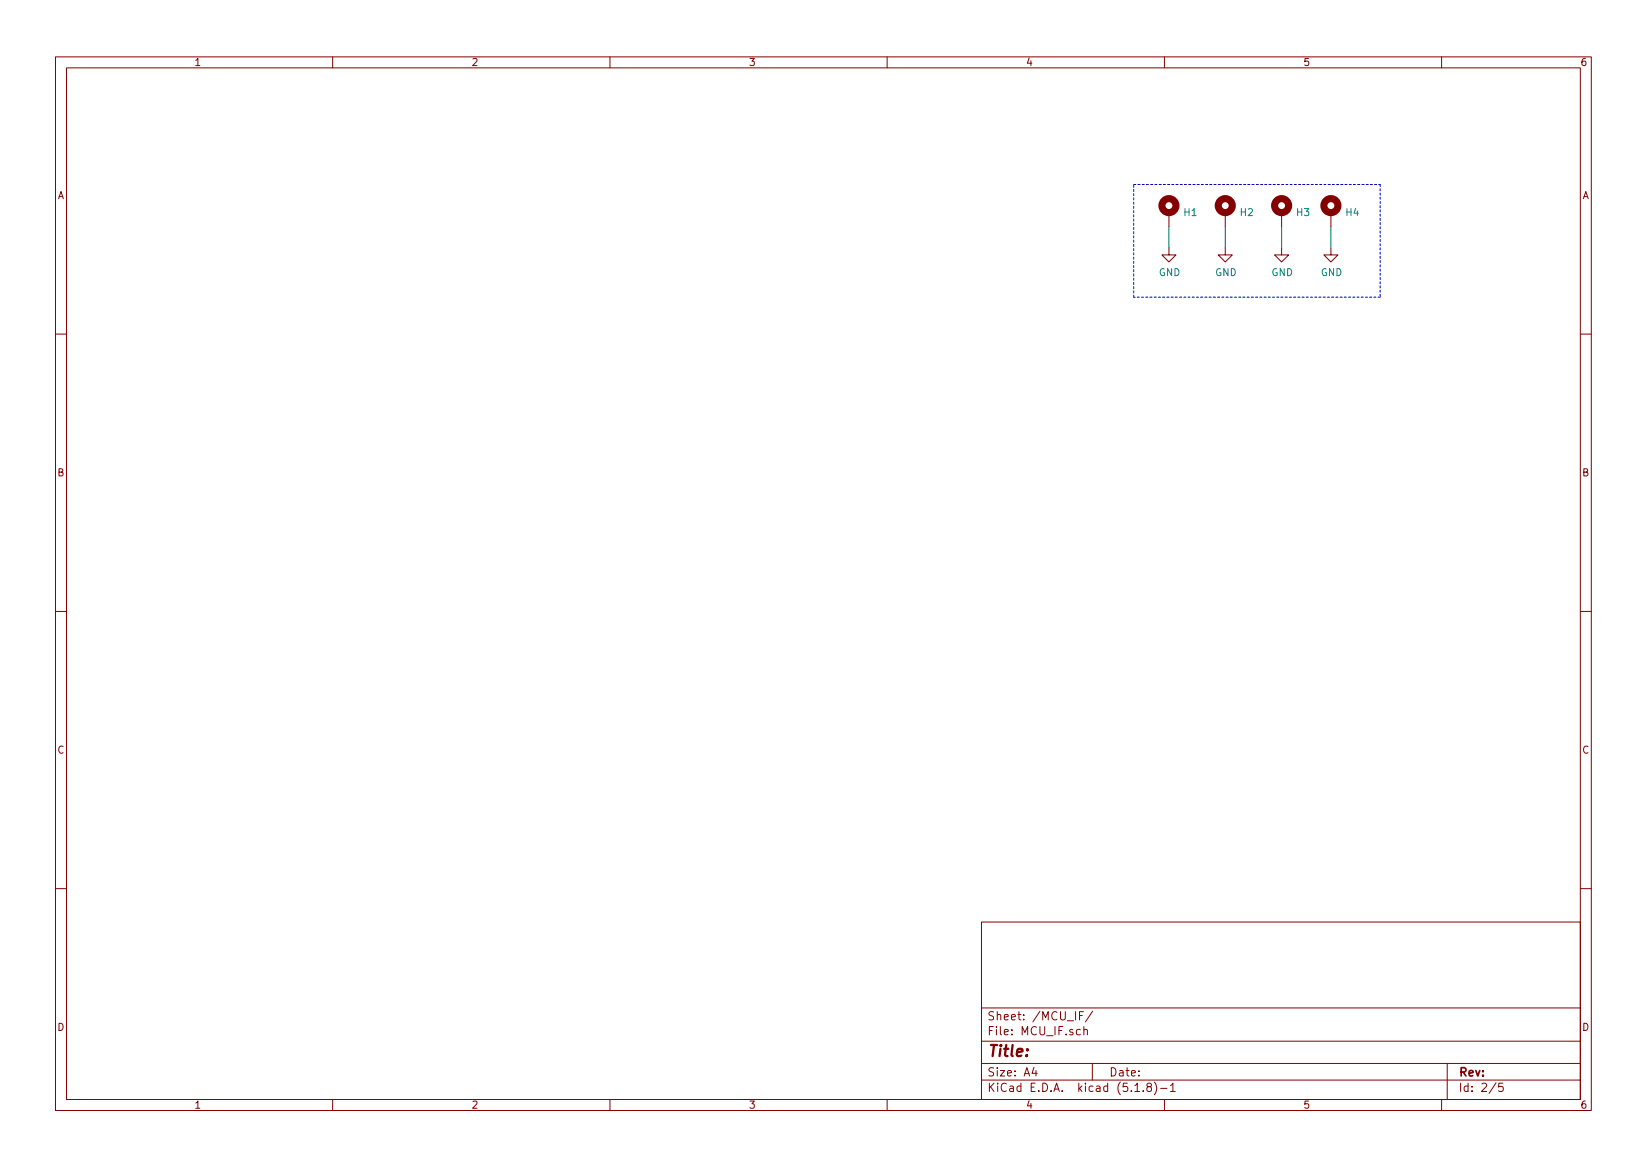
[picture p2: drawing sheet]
EESchema Schematic File Version 4
EELAYER 30 0
EELAYER END
$Descr A4 11693 8268
encoding utf-8
Sheet 2 5
Title ""
Date ""
Rev ""
Comp ""
Comment1 ""
Comment2 ""
Comment3 ""
Comment4 ""
$EndDescr
$Comp
L Mechanical:MountingHole_Pad H1
U 1 1
P 8300 1500
F 0 "H1" H 8400 1503 50  0000 L CNN
F 1 "MountingHole_Pad" H 8400 1458 50  0001 L CNN
F 2 "MountingHole:MountingHole_3.2mm_M3_DIN965_Pad" H 8300 1500 50  0001 C CNN
F 3 "~" H 8300 1500 50  0001 C CNN
	1    8300 1500
	1    0    0    -1  
$EndComp
$Comp
L power:GND #PWR023
U 1 1
P 8300 1750
F 0 "#PWR023" H 8300 1500 50  0001 C CNN
F 1 "GND" H 8305 1577 50  0000 C CNN
F 2 "" H 8300 1750 50  0001 C CNN
F 3 "" H 8300 1750 50  0001 C CNN
	1    8300 1750
	1    0    0    -1  
$EndComp
Wire Wire Line
	8300 1750 8300 1600
$Comp
L Mechanical:MountingHole_Pad H2
U 1 1
P 8700 1500
F 0 "H2" H 8800 1503 50  0000 L CNN
F 1 "MountingHole_Pad" H 8800 1458 50  0001 L CNN
F 2 "MountingHole:MountingHole_3.2mm_M3_DIN965_Pad" H 8700 1500 50  0001 C CNN
F 3 "~" H 8700 1500 50  0001 C CNN
	1    8700 1500
	1    0    0    -1  
$EndComp
$Comp
L power:GND #PWR024
U 1 1
P 8700 1750
F 0 "#PWR024" H 8700 1500 50  0001 C CNN
F 1 "GND" H 8705 1577 50  0000 C CNN
F 2 "" H 8700 1750 50  0001 C CNN
F 3 "" H 8700 1750 50  0001 C CNN
	1    8700 1750
	1    0    0    -1  
$EndComp
Wire Wire Line
	8700 1750 8700 1600
$Comp
L Mechanical:MountingHole_Pad H3
U 1 1
P 9100 1500
F 0 "H3" H 9200 1503 50  0000 L CNN
F 1 "MountingHole_Pad" H 9200 1458 50  0001 L CNN
F 2 "MountingHole:MountingHole_3.2mm_M3_DIN965_Pad" H 9100 1500 50  0001 C CNN
F 3 "~" H 9100 1500 50  0001 C CNN
	1    9100 1500
	1    0    0    -1  
$EndComp
$Comp
L power:GND #PWR025
U 1 1
P 9100 1750
F 0 "#PWR025" H 9100 1500 50  0001 C CNN
F 1 "GND" H 9105 1577 50  0000 C CNN
F 2 "" H 9100 1750 50  0001 C CNN
F 3 "" H 9100 1750 50  0001 C CNN
	1    9100 1750
	1    0    0    -1  
$EndComp
Wire Wire Line
	9100 1750 9100 1600
$Comp
L Mechanical:MountingHole_Pad H4
U 1 1
P 9450 1500
F 0 "H4" H 9550 1503 50  0000 L CNN
F 1 "MountingHole_Pad" H 9550 1458 50  0001 L CNN
F 2 "MountingHole:MountingHole_3.2mm_M3_DIN965_Pad" H 9450 1500 50  0001 C CNN
F 3 "~" H 9450 1500 50  0001 C CNN
	1    9450 1500
	1    0    0    -1  
$EndComp
$Comp
L power:GND #PWR026
U 1 1
P 9450 1750
F 0 "#PWR026" H 9450 1500 50  0001 C CNN
F 1 "GND" H 9455 1577 50  0000 C CNN
F 2 "" H 9450 1750 50  0001 C CNN
F 3 "" H 9450 1750 50  0001 C CNN
	1    9450 1750
	1    0    0    -1  
$EndComp
Wire Wire Line
	9450 1750 9450 1600
Wire Notes Line
	9800 1300 9800 2100
Wire Notes Line
	9800 2100 8050 2100
Wire Notes Line
	8050 2100 8050 1300
Wire Notes Line
	8050 1300 9800 1300
$EndSCHEMATC
